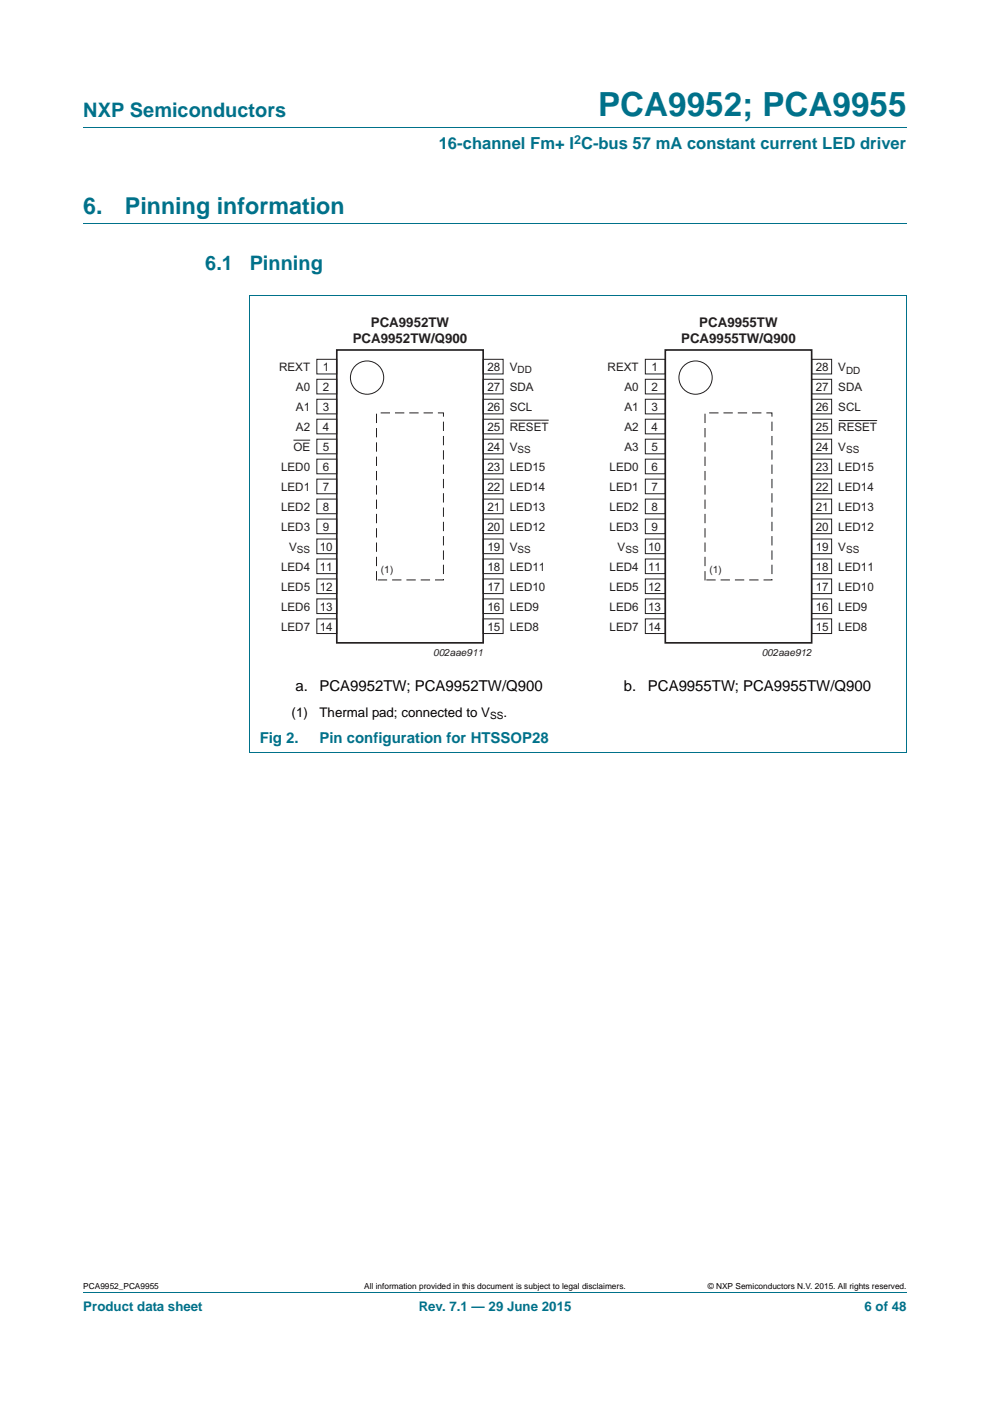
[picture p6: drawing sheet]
<svg xmlns="http://www.w3.org/2000/svg" width="210mm" height="297mm" viewBox="0 0 210 297" stroke-linecap="round" stroke-linejoin="round" font-family="sans-serif">
<path d="M17.7 27h174.6M17.7 47.4h174.6M52.9 62.6h139.4M53 62.7v96.8M192.3 62.7v96.8l-139.4 .1M17.7 273.9h174.6" fill="none" stroke="#00718a" stroke-width=".21"/>
<g fill="none" stroke="#231f20" stroke-width=".21">
<path d="M67.2 76.2h4.2v3.1h-4.2zM102.5 76.2h4.2v3.1h-4.2zM136.9 76.2h4.2v3.1h-4.2zM172.2 76.2h4.2v3.1h-4.2zM62.2 93.3h3.6M67.2 80.4h4.2v3.1h-4.2zM67.2 84.6h4.2v3.2h-4.2zM67.2 88.9h4.2v3.1h-4.2zM67.2 93.1h4.2v3.1h-4.2zM67.2 97.3h4.2v3.2h-4.2zM102.5 93.1h4.2v3.1h-4.2zM102.5 97.3h4.2v3.2h-4.2z"/>
<path d="M102.5 84.6h4.2v3.2h-4.2zM102.5 88.9h4.2v3.1h-4.2zM102.5 80.4h4.2v3.1h-4.2zM108.2 89.1h8.2M136.9 80.4h4.2v3.1h-4.2zM136.9 84.6h4.2v3.2h-4.2zM136.9 88.9h4.2v3.1h-4.2zM136.9 93.1h4.2v3.1h-4.2zM136.9 97.3h4.2v3.2h-4.2zM172.2 93.1h4.2v3.1h-4.2zM172.2 97.3h4.2v3.2h-4.2zM172.2 84.6h4.2v3.2h-4.2z"/>
<path d="M172.2 88.9h4.2v3.1h-4.2zM172.2 80.4h4.2v3.1h-4.2zM177.9 89.2h8.2M67.2 101.6h4.2v3.1h-4.2zM67.2 105.8h4.2v3.1h-4.2zM67.2 110.1h4.2v3.1h-4.2zM67.2 114.3h4.2v3.1h-4.2zM67.2 118.5h4.2v3.1h-4.2zM102.5 110.1h4.2v3.1h-4.2zM102.5 114.3h4.2v3.1h-4.2zM102.5 118.5h4.2v3.1h-4.2zM102.5 101.6h4.2v3.1h-4.2z"/>
<path d="M102.5 105.8h4.2v3.1h-4.2zM136.9 101.6h4.2v3.1h-4.2zM136.9 105.8h4.2v3.1h-4.2zM136.9 110.1h4.2v3.1h-4.2zM136.9 114.3h4.2v3.1h-4.2zM136.9 118.5h4.2v3.1h-4.2zM172.2 110.1h4.2v3.1h-4.2zM172.2 114.3h4.2v3.1h-4.2zM172.2 118.5h4.2v3.1h-4.2zM172.2 101.6h4.2v3.1h-4.2zM172.2 105.8h4.2v3.1h-4.2zM67.2 122.8h4.2v3.1h-4.2z"/>
<path d="M67.2 127h4.2v3.1h-4.2zM67.2 131.2h4.2v3.1h-4.2zM102.5 122.8h4.2v3.1h-4.2zM102.5 127h4.2v3.1h-4.2zM102.5 131.2h4.2v3.1h-4.2zM136.9 122.8h4.2v3.1h-4.2zM136.9 127h4.2v3.1h-4.2zM136.9 131.2h4.2v3.1h-4.2zM172.2 122.8h4.2v3.1h-4.2zM172.2 127h4.2v3.1h-4.2zM172.2 131.2h4.2v3.1h-4.2z"/>
<circle cx="77.9" cy="80.1" r="3.5"/>
<circle cx="147.5" cy="80.1" r="3.5"/>
</g>
<path d="M71.4 74.2h31.1v62.1h-31.1zM141.1 74.2h31.1v62.1h-31.1z" fill="none" stroke="#231f20" stroke-width=".35"/>
<path d="M79.9 87.5h14.2v35.5h-14.2zM149.5 87.5h14.2v35.5h-14.2z" fill="none" stroke="#231f20" stroke-width=".21" stroke-dasharray="1.8 1.3"/>
<text font-size="7" fill="#00718a" x="126.9" y="24.6">PCA9952; PCA9955</text>
<g font-size="4.9" fill="#00718a">
<text x="17.7" y="45.4">6.</text>
<text x="26.5" y="45.4">Pinning information</text>
</g>
<g font-size="4.2" fill="#00718a">
<text x="17.7" y="24.9">NXP Semiconductors</text>
<text x="43.5" y="57.3">6.1</text>
<text x="53" y="57.3">Pinning</text>
</g>
<text font-size="3.5" fill="#00718a" x="93.1" y="31.6">16-channel Fm+ I C-bus 57 mA constant current LED driver</text>
<g font-size="3.2">
<text x="62.7" y="146.5">a.</text>
<text x="67.8" y="146.5">PCA9952TW; PCA9952TW/Q900</text>
<text x="132.3" y="146.5">b.</text>
<text x="137.4" y="146.5">PCA9955TW; PCA9955TW/Q900</text>
</g>
<g font-size="3.2" fill="#00718a">
<text x="55.1" y="157.4">Fig 2.</text>
<text x="67.8" y="157.4">Pin configuration for HTSSOP28</text>
</g>
<g font-size="2.8" fill="#231f20">
<text x="78.6" y="69.3">PCA9952TW</text>
<text x="148.3" y="69.3">PCA9955TW</text>
<text x="74.8" y="72.7">PCA9952TW/Q900</text>
<text x="144.5" y="72.7">PCA9955TW/Q900</text>
</g>
<g font-size="2.8">
<text x="61.8" y="151.9">(1)</text>
<text x="67.8" y="151.9">Thermal pad; connected to V</text>
<text x="106.8" y="151.9">.</text>
</g>
<g font-size="2.8" fill="#00718a">
<text x="17.7" y="277.9">Product data sheet</text>
<text x="88.8" y="277.9">Rev. 7.1 — 29 June 2015</text>
<text x="183.4" y="277.9">6 of 48</text>
</g>
<text font-size="2.6" fill="#00718a" x="121.8" y="30.5">2</text>
<g font-size="2.5" fill="#231f20">
<text x="59.2" y="78.6">REXT</text>
<text x="62.8" y="82.9">A0</text>
<text x="68.5" y="78.7">1</text>
<text x="68.5" y="82.9">2</text>
<text x="103.4" y="78.7">28</text>
<text x="103.4" y="82.9">27</text>
<text x="108.1" y="78.6">V</text>
<text x="108.1" y="82.9">SDA</text>
<text x="128.9" y="78.7">REXT</text>
<text x="132.4" y="83">A0</text>
<text x="138.2" y="78.7">1</text>
<text x="138.2" y="82.9">2</text>
<text x="173" y="78.7">28</text>
<text x="173" y="82.9">27</text>
<text x="177.8" y="83">SDA</text>
<text x="177.8" y="78.7">V</text>
<text x="62.8" y="87.1">A1</text>
<text x="68.5" y="87.1">3</text>
<text x="103.4" y="87.1">26</text>
<text x="108.1" y="87.1">SCL</text>
<text x="132.4" y="87.2">A1</text>
<text x="138.2" y="87.1">3</text>
<text x="173" y="87.1">26</text>
<text x="177.8" y="87.2">SCL</text>
<text x="62.2" y="95.6">OE</text>
<text x="62.8" y="91.3">A2</text>
<text x="68.5" y="91.4">4</text>
<text x="68.5" y="95.6">5</text>
<text x="103.4" y="95.6">24</text>
<text x="103.4" y="91.4">25</text>
<text x="108.1" y="91.3">RESET</text>
<text x="108.1" y="95.6">V</text>
<text x="132.4" y="91.4">A2</text>
<text x="132.4" y="95.7">A3</text>
<text x="138.2" y="91.4">4</text>
<text x="138.2" y="95.6">5</text>
<text x="173" y="95.6">24</text>
<text x="173" y="91.4">25</text>
<text x="177.8" y="91.4">RESET</text>
<text x="177.8" y="95.7">V</text>
<text x="59.6" y="99.8">LED0</text>
<text x="68.5" y="99.8">6</text>
<text x="103.4" y="99.8">23</text>
<text x="108.1" y="99.8">LED15</text>
<text x="129.3" y="99.9">LED0</text>
<text x="138.2" y="99.8">6</text>
<text x="173" y="99.8">23</text>
<text x="177.8" y="99.9">LED15</text>
<text x="59.6" y="104">LED1</text>
<text x="68.5" y="104.1">7</text>
<text x="103.4" y="104.1">22</text>
<text x="108.1" y="104">LED14</text>
<text x="129.3" y="104.1">LED1</text>
<text x="138.2" y="104.1">7</text>
<text x="173" y="104.1">22</text>
<text x="177.8" y="104.1">LED14</text>
<text x="59.6" y="108.3">LED2</text>
<text x="59.6" y="112.5">LED3</text>
<text x="68.5" y="108.3">8</text>
<text x="68.5" y="112.5">9</text>
<text x="103.4" y="112.5">20</text>
<text x="103.4" y="108.3">21</text>
<text x="108.1" y="108.3">LED13</text>
<text x="108.1" y="112.5">LED12</text>
<text x="129.3" y="108.4">LED2</text>
<text x="129.3" y="112.6">LED3</text>
<text x="138.2" y="108.3">8</text>
<text x="138.2" y="112.5">9</text>
<text x="173" y="112.5">20</text>
<text x="173" y="108.3">21</text>
<text x="177.8" y="108.4">LED13</text>
<text x="177.8" y="112.6">LED12</text>
<text x="61.3" y="116.7">V</text>
<text x="67.8" y="116.8">10</text>
<text x="103.4" y="116.8">19</text>
<text x="108.1" y="116.7">V</text>
<text x="131" y="116.8">V</text>
<text x="137.5" y="116.8">10</text>
<text x="173" y="116.8">19</text>
<text x="177.8" y="116.8">V</text>
<text x="59.6" y="121">LED4</text>
<text x="59.6" y="125.2">LED5</text>
<text x="67.8" y="121">11</text>
<text x="67.8" y="125.2">12</text>
<text x="103.4" y="121">18</text>
<text x="103.4" y="125.2">17</text>
<text x="108.1" y="121">LED11</text>
<text x="108.1" y="125.2">LED10</text>
<text x="129.3" y="121.1">LED4</text>
<text x="129.3" y="125.3">LED5</text>
<text x="137.5" y="121">11</text>
<text x="137.5" y="125.2">12</text>
<text x="173" y="121">18</text>
<text x="173" y="125.2">17</text>
<text x="177.8" y="121.1">LED11</text>
<text x="177.8" y="125.3">LED10</text>
<text x="59.6" y="129.5">LED6</text>
<text x="67.8" y="129.5">13</text>
<text x="103.4" y="129.5">16</text>
<text x="108.1" y="129.4">LED9</text>
<text x="129.3" y="129.5">LED6</text>
<text x="137.5" y="129.5">13</text>
<text x="173" y="129.5">16</text>
<text x="177.8" y="129.5">LED9</text>
<text x="59.6" y="133.7">LED7</text>
<text x="67.8" y="133.7">14</text>
<text x="103.4" y="133.7">15</text>
<text x="108.1" y="133.7">LED8</text>
<text x="129.3" y="133.8">LED7</text>
<text x="137.5" y="133.7">14</text>
<text x="173" y="133.7">15</text>
<text x="177.8" y="133.8">LED8</text>
</g>
<g font-size="2.1" fill="#231f20">
<text x="109.8" y="79.1">DD</text>
<text x="179.4" y="79.2">DD</text>
<text x="109.8" y="96.1">SS</text>
<text x="179.4" y="96.1">SS</text>
<text x="63" y="117.2">SS</text>
<text x="109.8" y="117.2">SS</text>
<text x="132.6" y="117.3">SS</text>
<text x="179.4" y="117.3">SS</text>
<text x="80.8" y="121.5">(1)</text>
<text x="150.5" y="121.5">(1)</text>
<text x="91.9" y="139.1">002aae911</text>
<text x="161.6" y="139.1">002aae912</text>
</g>
<text font-size="2.1" x="103.9" y="152.4">SS</text>
<g font-size="1.8">
<text x="17.7" y="273.3">PCA9952_PCA9955</text>
<text x="77.2" y="273.3">All information provided in this document is subject to legal disclaimers.</text>
<text x="150.1" y="273.3">© NXP Semiconductors N.V. 2015. All rights reserved.</text>
</g>
</svg>
